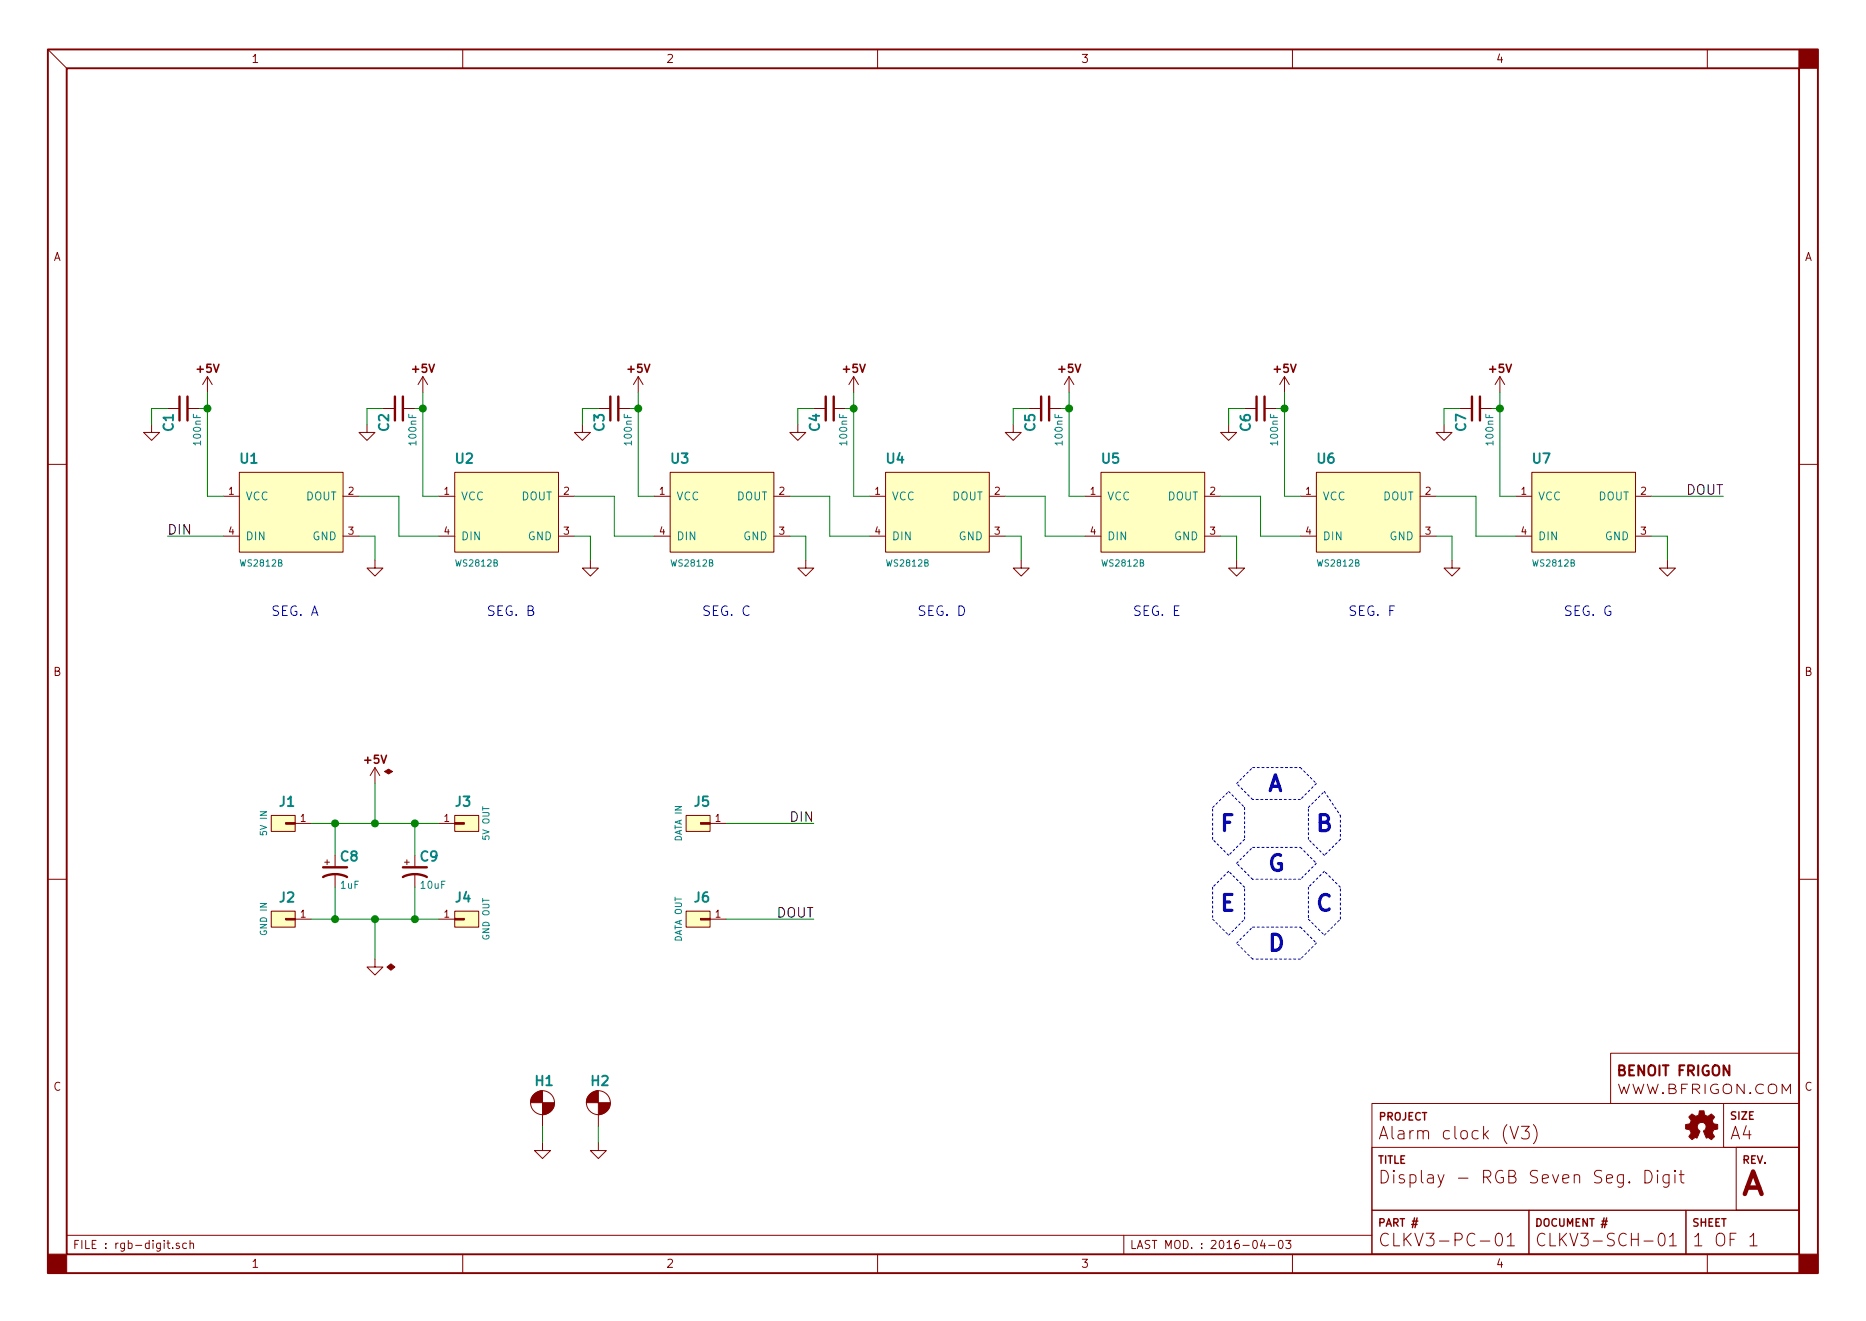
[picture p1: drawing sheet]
EESchema Schematic File Version 2
LIBS:connectors
LIBS:ic-cpu
LIBS:ic-power
LIBS:ic-misc
LIBS:ic-io
LIBS:passive
LIBS:power
LIBS:switches
LIBS:opto
LIBS:rgb-digit-cache
EELAYER 25 0
EELAYER END
$Descr A4 11693 8268
encoding utf-8
Sheet 1 1
Title "Display - RGB Seven Seg. Digit"
Date "2016-04-03"
Rev "A"
Comp ""
Comment1 "CLKV3-PC-01"
Comment2 "CLKV3-SCH-01"
Comment3 "Alarm clock (V3)"
Comment4 "test"
$EndDescr
$Comp
L WS2812B U1
U 1 1
P 1850 3200
F 0 "U1" H 1500 3500 60  0000 L BNB
F 1 "WS2812B" H 1500 2900 40  0000 L TNN
F 2 "SMT:LED-5050" H 1500 2825 40  0001 L TNN
F 3 "" H 1500 3500 50  0000 C CNN
F 4 "IC" H 1500 3600 40  0001 L BNN "Family"
	1    1850 3200
	1    0    0    -1  
$EndComp
$Comp
L WS2812B U2
U 1 1
P 3200 3200
F 0 "U2" H 2850 3500 60  0000 L BNB
F 1 "WS2812B" H 2850 2900 40  0000 L TNN
F 2 "SMT:LED-5050" H 2850 2825 40  0001 L TNN
F 3 "" H 2850 3500 50  0000 C CNN
F 4 "IC" H 2850 3600 40  0001 L BNN "Family"
	1    3200 3200
	1    0    0    -1  
$EndComp
$Comp
L WS2812B U3
U 1 1
P 4550 3200
F 0 "U3" H 4200 3500 60  0000 L BNB
F 1 "WS2812B" H 4200 2900 40  0000 L TNN
F 2 "SMT:LED-5050" H 4200 2825 40  0001 L TNN
F 3 "" H 4200 3500 50  0000 C CNN
F 4 "IC" H 4200 3600 40  0001 L BNN "Family"
	1    4550 3200
	1    0    0    -1  
$EndComp
$Comp
L WS2812B U4
U 1 1
P 5900 3200
F 0 "U4" H 5550 3500 60  0000 L BNB
F 1 "WS2812B" H 5550 2900 40  0000 L TNN
F 2 "SMT:LED-5050" H 5550 2825 40  0001 L TNN
F 3 "" H 5550 3500 50  0000 C CNN
F 4 "IC" H 5550 3600 40  0001 L BNN "Family"
	1    5900 3200
	1    0    0    -1  
$EndComp
$Comp
L WS2812B U5
U 1 1
P 7250 3200
F 0 "U5" H 6900 3500 60  0000 L BNB
F 1 "WS2812B" H 6900 2900 40  0000 L TNN
F 2 "SMT:LED-5050" H 6900 2825 40  0001 L TNN
F 3 "" H 6900 3500 50  0000 C CNN
F 4 "IC" H 6900 3600 40  0001 L BNN "Family"
	1    7250 3200
	1    0    0    -1  
$EndComp
$Comp
L WS2812B U6
U 1 1
P 8600 3200
F 0 "U6" H 8250 3500 60  0000 L BNB
F 1 "WS2812B" H 8250 2900 40  0000 L TNN
F 2 "SMT:LED-5050" H 8250 2825 40  0001 L TNN
F 3 "" H 8250 3500 50  0000 C CNN
F 4 "IC" H 8250 3600 40  0001 L BNN "Family"
	1    8600 3200
	1    0    0    -1  
$EndComp
$Comp
L WS2812B U7
U 1 1
P 9950 3200
F 0 "U7" H 9600 3500 60  0000 L BNB
F 1 "WS2812B" H 9600 2900 40  0000 L TNN
F 2 "SMT:LED-5050" H 9600 2825 40  0001 L TNN
F 3 "" H 9600 3500 50  0000 C CNN
F 4 "IC" H 9600 3600 40  0001 L BNN "Family"
	1    9950 3200
	1    0    0    -1  
$EndComp
$Comp
L GND #PWR01
U 1 1
P 2350 3500
F 0 "#PWR01" H 2350 3550 30  0001 C CNN
F 1 "GND" H 2350 3375 30  0001 C CNN
F 2 "" H 2350 3500 60  0000 C CNN
F 3 "" H 2350 3500 60  0000 C CNN
	1    2350 3500
	1    0    0    -1  
$EndComp
$Comp
L GND #PWR02
U 1 1
P 3700 3500
F 0 "#PWR02" H 3700 3550 30  0001 C CNN
F 1 "GND" H 3700 3375 30  0001 C CNN
F 2 "" H 3700 3500 60  0000 C CNN
F 3 "" H 3700 3500 60  0000 C CNN
	1    3700 3500
	1    0    0    -1  
$EndComp
$Comp
L GND #PWR03
U 1 1
P 5050 3500
F 0 "#PWR03" H 5050 3550 30  0001 C CNN
F 1 "GND" H 5050 3375 30  0001 C CNN
F 2 "" H 5050 3500 60  0000 C CNN
F 3 "" H 5050 3500 60  0000 C CNN
	1    5050 3500
	1    0    0    -1  
$EndComp
$Comp
L GND #PWR04
U 1 1
P 6400 3500
F 0 "#PWR04" H 6400 3550 30  0001 C CNN
F 1 "GND" H 6400 3375 30  0001 C CNN
F 2 "" H 6400 3500 60  0000 C CNN
F 3 "" H 6400 3500 60  0000 C CNN
	1    6400 3500
	1    0    0    -1  
$EndComp
$Comp
L GND #PWR05
U 1 1
P 7750 3500
F 0 "#PWR05" H 7750 3550 30  0001 C CNN
F 1 "GND" H 7750 3375 30  0001 C CNN
F 2 "" H 7750 3500 60  0000 C CNN
F 3 "" H 7750 3500 60  0000 C CNN
	1    7750 3500
	1    0    0    -1  
$EndComp
$Comp
L GND #PWR06
U 1 1
P 9100 3500
F 0 "#PWR06" H 9100 3550 30  0001 C CNN
F 1 "GND" H 9100 3375 30  0001 C CNN
F 2 "" H 9100 3500 60  0000 C CNN
F 3 "" H 9100 3500 60  0000 C CNN
	1    9100 3500
	1    0    0    -1  
$EndComp
$Comp
L GND #PWR07
U 1 1
P 10450 3500
F 0 "#PWR07" H 10450 3550 30  0001 C CNN
F 1 "GND" H 10450 3375 30  0001 C CNN
F 2 "" H 10450 3500 60  0000 C CNN
F 3 "" H 10450 3500 60  0000 C CNN
	1    10450 3500
	1    0    0    -1  
$EndComp
$Comp
L +5V #PWR08
U 1 1
P 2650 2450
F 0 "#PWR08" H 2650 2675 30  0001 C CNN
F 1 "+5V" V 2575 2450 30  0001 C CNN
F 2 "" H 2650 2450 60  0000 C CNN
F 3 "" H 2650 2450 60  0000 C CNN
	1    2650 2450
	1    0    0    -1  
$EndComp
$Comp
L CAP C2
U 1 1
P 2500 2550
F 0 "C2" H 2530 2640 60  0000 L CNB
F 1 "100nF" H 2530 2460 45  0000 L CNN
F 2 "SMT:C-0603" H 2535 2395 40  0001 L CNN
F 3 "" H 2500 2650 60  0001 C CNN
F 4 "-" H 2540 2715 45  0001 L CNN "Part"
F 5 "Passive" H 2730 2840 50  0001 C CNN "Family"
	1    2500 2550
	0    -1   1    0   
$EndComp
$Comp
L GND #PWR09
U 1 1
P 2300 2650
F 0 "#PWR09" H 2300 2700 30  0001 C CNN
F 1 "GND" H 2300 2525 30  0001 C CNN
F 2 "" H 2300 2650 60  0000 C CNN
F 3 "" H 2300 2650 60  0000 C CNN
	1    2300 2650
	1    0    0    -1  
$EndComp
$Comp
L +5V #PWR010
U 1 1
P 1300 2450
F 0 "#PWR010" H 1300 2675 30  0001 C CNN
F 1 "+5V" V 1225 2450 30  0001 C CNN
F 2 "" H 1300 2450 60  0000 C CNN
F 3 "" H 1300 2450 60  0000 C CNN
	1    1300 2450
	1    0    0    -1  
$EndComp
$Comp
L CAP C1
U 1 1
P 1150 2550
F 0 "C1" H 1180 2640 60  0000 L CNB
F 1 "100nF" H 1180 2460 45  0000 L CNN
F 2 "SMT:C-0603" H 1185 2395 40  0001 L CNN
F 3 "" H 1150 2650 60  0001 C CNN
F 4 "-" H 1190 2715 45  0001 L CNN "Part"
F 5 "Passive" H 1380 2840 50  0001 C CNN "Family"
	1    1150 2550
	0    -1   1    0   
$EndComp
$Comp
L GND #PWR011
U 1 1
P 950 2650
F 0 "#PWR011" H 950 2700 30  0001 C CNN
F 1 "GND" H 950 2525 30  0001 C CNN
F 2 "" H 950 2650 60  0000 C CNN
F 3 "" H 950 2650 60  0000 C CNN
	1    950  2650
	1    0    0    -1  
$EndComp
$Comp
L +5V #PWR012
U 1 1
P 4000 2450
F 0 "#PWR012" H 4000 2675 30  0001 C CNN
F 1 "+5V" V 3925 2450 30  0001 C CNN
F 2 "" H 4000 2450 60  0000 C CNN
F 3 "" H 4000 2450 60  0000 C CNN
	1    4000 2450
	1    0    0    -1  
$EndComp
$Comp
L CAP C3
U 1 1
P 3850 2550
F 0 "C3" H 3880 2640 60  0000 L CNB
F 1 "100nF" H 3880 2460 45  0000 L CNN
F 2 "SMT:C-0603" H 3885 2395 40  0001 L CNN
F 3 "" H 3850 2650 60  0001 C CNN
F 4 "-" H 3890 2715 45  0001 L CNN "Part"
F 5 "Passive" H 4080 2840 50  0001 C CNN "Family"
	1    3850 2550
	0    -1   1    0   
$EndComp
$Comp
L GND #PWR013
U 1 1
P 3650 2650
F 0 "#PWR013" H 3650 2700 30  0001 C CNN
F 1 "GND" H 3650 2525 30  0001 C CNN
F 2 "" H 3650 2650 60  0000 C CNN
F 3 "" H 3650 2650 60  0000 C CNN
	1    3650 2650
	1    0    0    -1  
$EndComp
$Comp
L +5V #PWR014
U 1 1
P 5350 2450
F 0 "#PWR014" H 5350 2675 30  0001 C CNN
F 1 "+5V" V 5275 2450 30  0001 C CNN
F 2 "" H 5350 2450 60  0000 C CNN
F 3 "" H 5350 2450 60  0000 C CNN
	1    5350 2450
	1    0    0    -1  
$EndComp
$Comp
L CAP C4
U 1 1
P 5200 2550
F 0 "C4" H 5230 2640 60  0000 L CNB
F 1 "100nF" H 5230 2460 45  0000 L CNN
F 2 "SMT:C-0603" H 5235 2395 40  0001 L CNN
F 3 "" H 5200 2650 60  0001 C CNN
F 4 "-" H 5240 2715 45  0001 L CNN "Part"
F 5 "Passive" H 5430 2840 50  0001 C CNN "Family"
	1    5200 2550
	0    -1   1    0   
$EndComp
$Comp
L GND #PWR015
U 1 1
P 5000 2650
F 0 "#PWR015" H 5000 2700 30  0001 C CNN
F 1 "GND" H 5000 2525 30  0001 C CNN
F 2 "" H 5000 2650 60  0000 C CNN
F 3 "" H 5000 2650 60  0000 C CNN
	1    5000 2650
	1    0    0    -1  
$EndComp
$Comp
L +5V #PWR016
U 1 1
P 6700 2450
F 0 "#PWR016" H 6700 2675 30  0001 C CNN
F 1 "+5V" V 6625 2450 30  0001 C CNN
F 2 "" H 6700 2450 60  0000 C CNN
F 3 "" H 6700 2450 60  0000 C CNN
	1    6700 2450
	1    0    0    -1  
$EndComp
$Comp
L CAP C5
U 1 1
P 6550 2550
F 0 "C5" H 6580 2640 60  0000 L CNB
F 1 "100nF" H 6580 2460 45  0000 L CNN
F 2 "SMT:C-0603" H 6585 2395 40  0001 L CNN
F 3 "" H 6550 2650 60  0001 C CNN
F 4 "-" H 6590 2715 45  0001 L CNN "Part"
F 5 "Passive" H 6780 2840 50  0001 C CNN "Family"
	1    6550 2550
	0    -1   1    0   
$EndComp
$Comp
L GND #PWR017
U 1 1
P 6350 2650
F 0 "#PWR017" H 6350 2700 30  0001 C CNN
F 1 "GND" H 6350 2525 30  0001 C CNN
F 2 "" H 6350 2650 60  0000 C CNN
F 3 "" H 6350 2650 60  0000 C CNN
	1    6350 2650
	1    0    0    -1  
$EndComp
$Comp
L +5V #PWR018
U 1 1
P 8050 2450
F 0 "#PWR018" H 8050 2675 30  0001 C CNN
F 1 "+5V" V 7975 2450 30  0001 C CNN
F 2 "" H 8050 2450 60  0000 C CNN
F 3 "" H 8050 2450 60  0000 C CNN
	1    8050 2450
	1    0    0    -1  
$EndComp
$Comp
L CAP C6
U 1 1
P 7900 2550
F 0 "C6" H 7930 2640 60  0000 L CNB
F 1 "100nF" H 7930 2460 45  0000 L CNN
F 2 "SMT:C-0603" H 7935 2395 40  0001 L CNN
F 3 "" H 7900 2650 60  0001 C CNN
F 4 "-" H 7940 2715 45  0001 L CNN "Part"
F 5 "Passive" H 8130 2840 50  0001 C CNN "Family"
	1    7900 2550
	0    -1   1    0   
$EndComp
$Comp
L GND #PWR019
U 1 1
P 7700 2650
F 0 "#PWR019" H 7700 2700 30  0001 C CNN
F 1 "GND" H 7700 2525 30  0001 C CNN
F 2 "" H 7700 2650 60  0000 C CNN
F 3 "" H 7700 2650 60  0000 C CNN
	1    7700 2650
	1    0    0    -1  
$EndComp
$Comp
L +5V #PWR020
U 1 1
P 9400 2450
F 0 "#PWR020" H 9400 2675 30  0001 C CNN
F 1 "+5V" V 9325 2450 30  0001 C CNN
F 2 "" H 9400 2450 60  0000 C CNN
F 3 "" H 9400 2450 60  0000 C CNN
	1    9400 2450
	1    0    0    -1  
$EndComp
$Comp
L CAP C7
U 1 1
P 9250 2550
F 0 "C7" H 9280 2640 60  0000 L CNB
F 1 "100nF" H 9280 2460 45  0000 L CNN
F 2 "SMT:C-0603" H 9285 2395 40  0001 L CNN
F 3 "" H 9250 2650 60  0001 C CNN
F 4 "-" H 9290 2715 45  0001 L CNN "Part"
F 5 "Passive" H 9480 2840 50  0001 C CNN "Family"
	1    9250 2550
	0    -1   1    0   
$EndComp
$Comp
L GND #PWR021
U 1 1
P 9050 2650
F 0 "#PWR021" H 9050 2700 30  0001 C CNN
F 1 "GND" H 9050 2525 30  0001 C CNN
F 2 "" H 9050 2650 60  0000 C CNN
F 3 "" H 9050 2650 60  0000 C CNN
	1    9050 2650
	1    0    0    -1  
$EndComp
Text Label 1050 3350 0    60   ~ 0
DIN
Text Label 10800 3100 2    60   ~ 0
DOUT
$Comp
L Hole H1
U 1 1
P 3400 6900
F 0 "H1" H 3350 7000 60  0000 L BNB
F 1 "Hole" H 3450 6800 40  0001 L TNN
F 2 "Conn-Wire-Pads:Hole-Screw-#2" H 3450 6725 40  0001 L TNN
F 3 "" H 3350 6975 60  0001 C CNN
F 4 "Virtual" H 3350 7125 40  0001 L BNN "Family"
	1    3400 6900
	1    0    0    -1  
$EndComp
$Comp
L Hole H2
U 1 1
P 3750 6900
F 0 "H2" H 3700 7000 60  0000 L BNB
F 1 "Hole" H 3800 6800 40  0001 L TNN
F 2 "Conn-Wire-Pads:Hole-Screw-#2" H 3800 6725 40  0001 L TNN
F 3 "" H 3700 6975 60  0001 C CNN
F 4 "Virtual" H 3700 7125 40  0001 L BNN "Family"
	1    3750 6900
	1    0    0    -1  
$EndComp
$Comp
L GND #PWR022
U 1 1
P 3400 7150
F 0 "#PWR022" H 3400 7200 30  0001 C CNN
F 1 "GND" H 3400 7025 30  0001 C CNN
F 2 "" H 3400 7150 60  0000 C CNN
F 3 "" H 3400 7150 60  0000 C CNN
	1    3400 7150
	1    0    0    -1  
$EndComp
$Comp
L GND #PWR023
U 1 1
P 3750 7150
F 0 "#PWR023" H 3750 7200 30  0001 C CNN
F 1 "GND" H 3750 7025 30  0001 C CNN
F 2 "" H 3750 7150 60  0000 C CNN
F 3 "" H 3750 7150 60  0000 C CNN
	1    3750 7150
	1    0    0    -1  
$EndComp
$Comp
L HEADER-1x01 J1
U 1 1
P 1800 5150
F 0 "J1" H 1750 5250 60  0000 L BNB
F 1 "5V IN" V 1950 5150 40  0000 C CNN
F 2 "Conn-Wire-Pads:WP-100mil-1x01" H 1650 5125 60  0001 C CNN
F 3 "" H 1750 5225 60  0001 C CNN
F 4 "-" H 1750 5350 40  0001 L BNN "Part"
F 5 "Virtual" H 1750 5450 40  0001 L BNN "Family"
	1    1800 5150
	-1   0    0    -1  
$EndComp
$Comp
L HEADER-1x01 J2
U 1 1
P 1800 5750
F 0 "J2" H 1750 5850 60  0000 L BNB
F 1 "GND IN" V 1950 5750 40  0000 C CNN
F 2 "Conn-Wire-Pads:WP-100mil-1x01" H 1650 5725 60  0001 C CNN
F 3 "" H 1750 5825 60  0001 C CNN
F 4 "-" H 1750 5950 40  0001 L BNN "Part"
F 5 "Virtual" H 1750 6050 40  0001 L BNN "Family"
	1    1800 5750
	-1   0    0    -1  
$EndComp
$Comp
L HEADER-1x01 J3
U 1 1
P 2900 5150
F 0 "J3" H 2850 5250 60  0000 L BNB
F 1 "5V OUT" V 3050 5150 40  0000 C CNN
F 2 "Conn-Wire-Pads:WP-100mil-1x01" H 2750 5125 60  0001 C CNN
F 3 "" H 2850 5225 60  0001 C CNN
F 4 "-" H 2850 5350 40  0001 L BNN "Part"
F 5 "Virtual" H 2850 5450 40  0001 L BNN "Family"
	1    2900 5150
	1    0    0    -1  
$EndComp
$Comp
L HEADER-1x01 J4
U 1 1
P 2900 5750
F 0 "J4" H 2850 5850 60  0000 L BNB
F 1 "GND OUT" V 3050 5750 40  0000 C CNN
F 2 "Conn-Wire-Pads:WP-100mil-1x01" H 2750 5725 60  0001 C CNN
F 3 "" H 2850 5825 60  0001 C CNN
F 4 "-" H 2850 5950 40  0001 L BNN "Part"
F 5 "Virtual" H 2850 6050 40  0001 L BNN "Family"
	1    2900 5750
	1    0    0    -1  
$EndComp
$Comp
L HEADER-1x01 J5
U 1 1
P 4400 5150
F 0 "J5" H 4350 5250 60  0000 L BNB
F 1 "DATA IN" V 4550 5150 40  0000 C CNN
F 2 "Conn-Wire-Pads:WP-50mil-1x01" H 4250 5125 60  0001 C CNN
F 3 "" H 4350 5225 60  0001 C CNN
F 4 "-" H 4350 5350 40  0001 L BNN "Part"
F 5 "Virtual" H 4350 5450 40  0001 L BNN "Family"
	1    4400 5150
	-1   0    0    -1  
$EndComp
$Comp
L HEADER-1x01 J6
U 1 1
P 4400 5750
F 0 "J6" H 4350 5850 60  0000 L BNB
F 1 "DATA OUT" V 4550 5750 40  0000 C CNN
F 2 "Conn-Wire-Pads:WP-50mil-1x01" H 4250 5725 60  0001 C CNN
F 3 "" H 4350 5825 60  0001 C CNN
F 4 "-" H 4350 5950 40  0001 L BNN "Part"
F 5 "Virtual" H 4350 6050 40  0001 L BNN "Family"
	1    4400 5750
	-1   0    0    -1  
$EndComp
Text Label 5100 5150 2    60   ~ 0
DIN
Text Label 5100 5750 2    60   ~ 0
DOUT
Text Notes 1700 3850 0    60   ~ 0
SEG. A
Text Notes 3050 3850 0    60   ~ 0
SEG. B
Text Notes 4400 3850 0    60   ~ 0
SEG. C
Text Notes 5750 3850 0    60   ~ 0
SEG. D
Text Notes 7100 3850 0    60   ~ 0
SEG. E
Text Notes 8450 3850 0    60   ~ 0
SEG. F
Text Notes 9800 3850 0    60   ~ 0
SEG. G
Text Notes 7950 4950 0    100  ~ 20
A
Text Notes 8250 5200 0    100  ~ 20
B
Text Notes 8250 5700 0    100  ~ 20
C
Text Notes 7950 5950 0    100  ~ 20
D
Text Notes 7650 5700 0    100  ~ 20
E
Text Notes 7650 5200 0    100  ~ 20
F
Text Notes 7950 5450 0    100  ~ 20
G
$Comp
L SUP_+5V #PWR024
U 1 1
P 2350 4900
F 0 "#PWR024" H 2350 5125 30  0001 C CNN
F 1 "SUP_+5V" V 2275 4900 30  0001 C CNN
F 2 "" H 2250 5025 60  0001 C CNN
F 3 "" H 2350 5125 60  0001 C CNN
	1    2350 4900
	1    0    0    -1  
$EndComp
$Comp
L SUP_GND #PWR025
U 1 1
P 2350 6000
F 0 "#PWR025" H 2350 6050 30  0001 C CNN
F 1 "SUP_GND" H 2350 5875 30  0001 C CNN
F 2 "" H 2350 6000 60  0000 C CNN
F 3 "" H 2350 6000 60  0000 C CNN
	1    2350 6000
	1    0    0    -1  
$EndComp
$Comp
L CAP-E C8
U 1 1
P 2100 5450
F 0 "C8" H 2130 5540 60  0000 L CNB
F 1 "1uF" H 2130 5360 45  0000 L CNN
F 2 "SMT:CPL-1206" H 2135 5295 40  0001 L CNN
F 3 "" H 2100 5550 60  0000 C CNN
F 4 "-" H 2135 5615 45  0001 L CNN "Part"
F 5 "Passive" H 2330 5740 50  0001 C CNN "Family"
	1    2100 5450
	1    0    0    -1  
$EndComp
$Comp
L CAP-E C9
U 1 1
P 2600 5450
F 0 "C9" H 2630 5540 60  0000 L CNB
F 1 "10uF" H 2630 5360 45  0000 L CNN
F 2 "SMT:CPL-1206" H 2635 5295 40  0001 L CNN
F 3 "" H 2600 5550 60  0000 C CNN
F 4 "-" H 2635 5615 45  0001 L CNN "Part"
F 5 "Passive" H 2830 5740 50  0001 C CNN "Family"
	1    2600 5450
	1    0    0    -1  
$EndComp
Wire Wire Line
	2250 3100 2500 3100
Wire Wire Line
	2500 3100 2500 3350
Wire Wire Line
	2500 3350 2750 3350
Wire Wire Line
	3600 3100 3850 3100
Wire Wire Line
	3850 3100 3850 3350
Wire Wire Line
	3850 3350 4100 3350
Wire Wire Line
	4950 3100 5200 3100
Wire Wire Line
	5200 3100 5200 3350
Wire Wire Line
	5200 3350 5450 3350
Wire Wire Line
	6300 3100 6550 3100
Wire Wire Line
	6550 3100 6550 3350
Wire Wire Line
	6550 3350 6800 3350
Wire Wire Line
	7650 3100 7900 3100
Wire Wire Line
	7900 3100 7900 3350
Wire Wire Line
	7900 3350 8150 3350
Wire Wire Line
	9000 3100 9250 3100
Wire Wire Line
	9250 3100 9250 3350
Wire Wire Line
	9250 3350 9500 3350
Wire Wire Line
	10350 3350 10450 3350
Wire Wire Line
	10450 3350 10450 3500
Wire Wire Line
	9000 3350 9100 3350
Wire Wire Line
	9100 3350 9100 3500
Wire Wire Line
	7650 3350 7750 3350
Wire Wire Line
	7750 3350 7750 3500
Wire Wire Line
	6300 3350 6400 3350
Wire Wire Line
	6400 3350 6400 3500
Wire Wire Line
	4950 3350 5050 3350
Wire Wire Line
	5050 3350 5050 3500
Wire Wire Line
	3600 3350 3700 3350
Wire Wire Line
	3700 3350 3700 3500
Wire Wire Line
	2250 3350 2350 3350
Wire Wire Line
	2350 3350 2350 3500
Wire Wire Line
	2650 3100 2750 3100
Wire Wire Line
	2650 2450 2650 3100
Wire Wire Line
	2650 2550 2600 2550
Connection ~ 2650 2550
Wire Wire Line
	2400 2550 2300 2550
Wire Wire Line
	2300 2550 2300 2650
Wire Wire Line
	1300 2450 1300 3100
Wire Wire Line
	1300 2550 1250 2550
Connection ~ 1300 2550
Wire Wire Line
	1050 2550 950  2550
Wire Wire Line
	950  2550 950  2650
Wire Wire Line
	4000 2450 4000 3100
Wire Wire Line
	4000 2550 3950 2550
Connection ~ 4000 2550
Wire Wire Line
	3750 2550 3650 2550
Wire Wire Line
	3650 2550 3650 2650
Wire Wire Line
	5350 2450 5350 3100
Wire Wire Line
	5350 2550 5300 2550
Connection ~ 5350 2550
Wire Wire Line
	5100 2550 5000 2550
Wire Wire Line
	5000 2550 5000 2650
Wire Wire Line
	6700 2450 6700 3100
Wire Wire Line
	6700 2550 6650 2550
Connection ~ 6700 2550
Wire Wire Line
	6450 2550 6350 2550
Wire Wire Line
	6350 2550 6350 2650
Wire Wire Line
	8050 2450 8050 3100
Wire Wire Line
	8050 2550 8000 2550
Connection ~ 8050 2550
Wire Wire Line
	7800 2550 7700 2550
Wire Wire Line
	7700 2550 7700 2650
Wire Wire Line
	9400 2450 9400 3100
Wire Wire Line
	9400 2550 9350 2550
Connection ~ 9400 2550
Wire Wire Line
	9150 2550 9050 2550
Wire Wire Line
	9050 2550 9050 2650
Wire Wire Line
	9400 3100 9500 3100
Wire Wire Line
	8050 3100 8150 3100
Wire Wire Line
	6700 3100 6800 3100
Wire Wire Line
	5350 3100 5450 3100
Wire Wire Line
	4000 3100 4100 3100
Wire Wire Line
	1300 3100 1400 3100
Wire Wire Line
	1400 3350 1050 3350
Wire Wire Line
	10350 3100 10800 3100
Wire Wire Line
	3400 7050 3400 7150
Wire Wire Line
	3750 7050 3750 7150
Wire Wire Line
	1950 5150 2750 5150
Wire Wire Line
	1950 5750 2750 5750
Connection ~ 2350 5150
Connection ~ 2350 5750
Wire Wire Line
	4550 5150 5100 5150
Wire Wire Line
	4550 5750 5100 5750
Wire Notes Line
	7850 5300 8150 5300
Wire Notes Line
	8150 5300 8250 5400
Wire Notes Line
	8250 5400 8150 5500
Wire Notes Line
	8150 5500 7850 5500
Wire Notes Line
	7850 5500 7750 5400
Wire Notes Line
	7750 5400 7850 5300
Wire Notes Line
	7850 4800 8150 4800
Wire Notes Line
	8150 4800 8250 4900
Wire Notes Line
	8250 4900 8150 5000
Wire Notes Line
	8150 5000 7850 5000
Wire Notes Line
	7850 5000 7750 4900
Wire Notes Line
	7750 4900 7850 4800
Wire Notes Line
	7850 5800 8150 5800
Wire Notes Line
	8150 5800 8250 5900
Wire Notes Line
	8250 5900 8150 6000
Wire Notes Line
	8150 6000 7850 6000
Wire Notes Line
	7850 6000 7750 5900
Wire Notes Line
	7750 5900 7850 5800
Wire Notes Line
	7800 5750 7800 5550
Wire Notes Line
	7800 5550 7700 5450
Wire Notes Line
	7700 5450 7600 5550
Wire Notes Line
	7600 5550 7600 5750
Wire Notes Line
	7600 5750 7700 5850
Wire Notes Line
	7700 5850 7800 5750
Wire Notes Line
	8200 5550 8200 5750
Wire Notes Line
	8200 5750 8300 5850
Wire Notes Line
	8300 5850 8400 5750
Wire Notes Line
	8400 5750 8400 5550
Wire Notes Line
	8400 5550 8300 5450
Wire Notes Line
	8300 5450 8200 5550
Wire Notes Line
	8200 5250 8200 5050
Wire Notes Line
	8200 5050 8300 4950
Wire Notes Line
	8300 4950 8400 5100
Wire Notes Line
	8400 5100 8400 5250
Wire Notes Line
	8400 5250 8300 5350
Wire Notes Line
	8300 5350 8200 5250
Wire Notes Line
	7700 5350 7600 5250
Wire Notes Line
	7600 5250 7600 5050
Wire Notes Line
	7600 5050 7700 4950
Wire Notes Line
	7700 4950 7800 5050
Wire Notes Line
	7800 5050 7800 5250
Wire Notes Line
	7800 5250 7700 5350
Wire Wire Line
	2350 5750 2350 6000
Wire Wire Line
	2350 4900 2350 5150
Connection ~ 2100 5750
Wire Wire Line
	2100 5550 2100 5750
Wire Wire Line
	2100 5150 2100 5350
Connection ~ 2100 5150
Connection ~ 2600 5150
Wire Wire Line
	2600 5150 2600 5350
Connection ~ 2600 5750
Wire Wire Line
	2600 5550 2600 5750
$EndSCHEMATC
